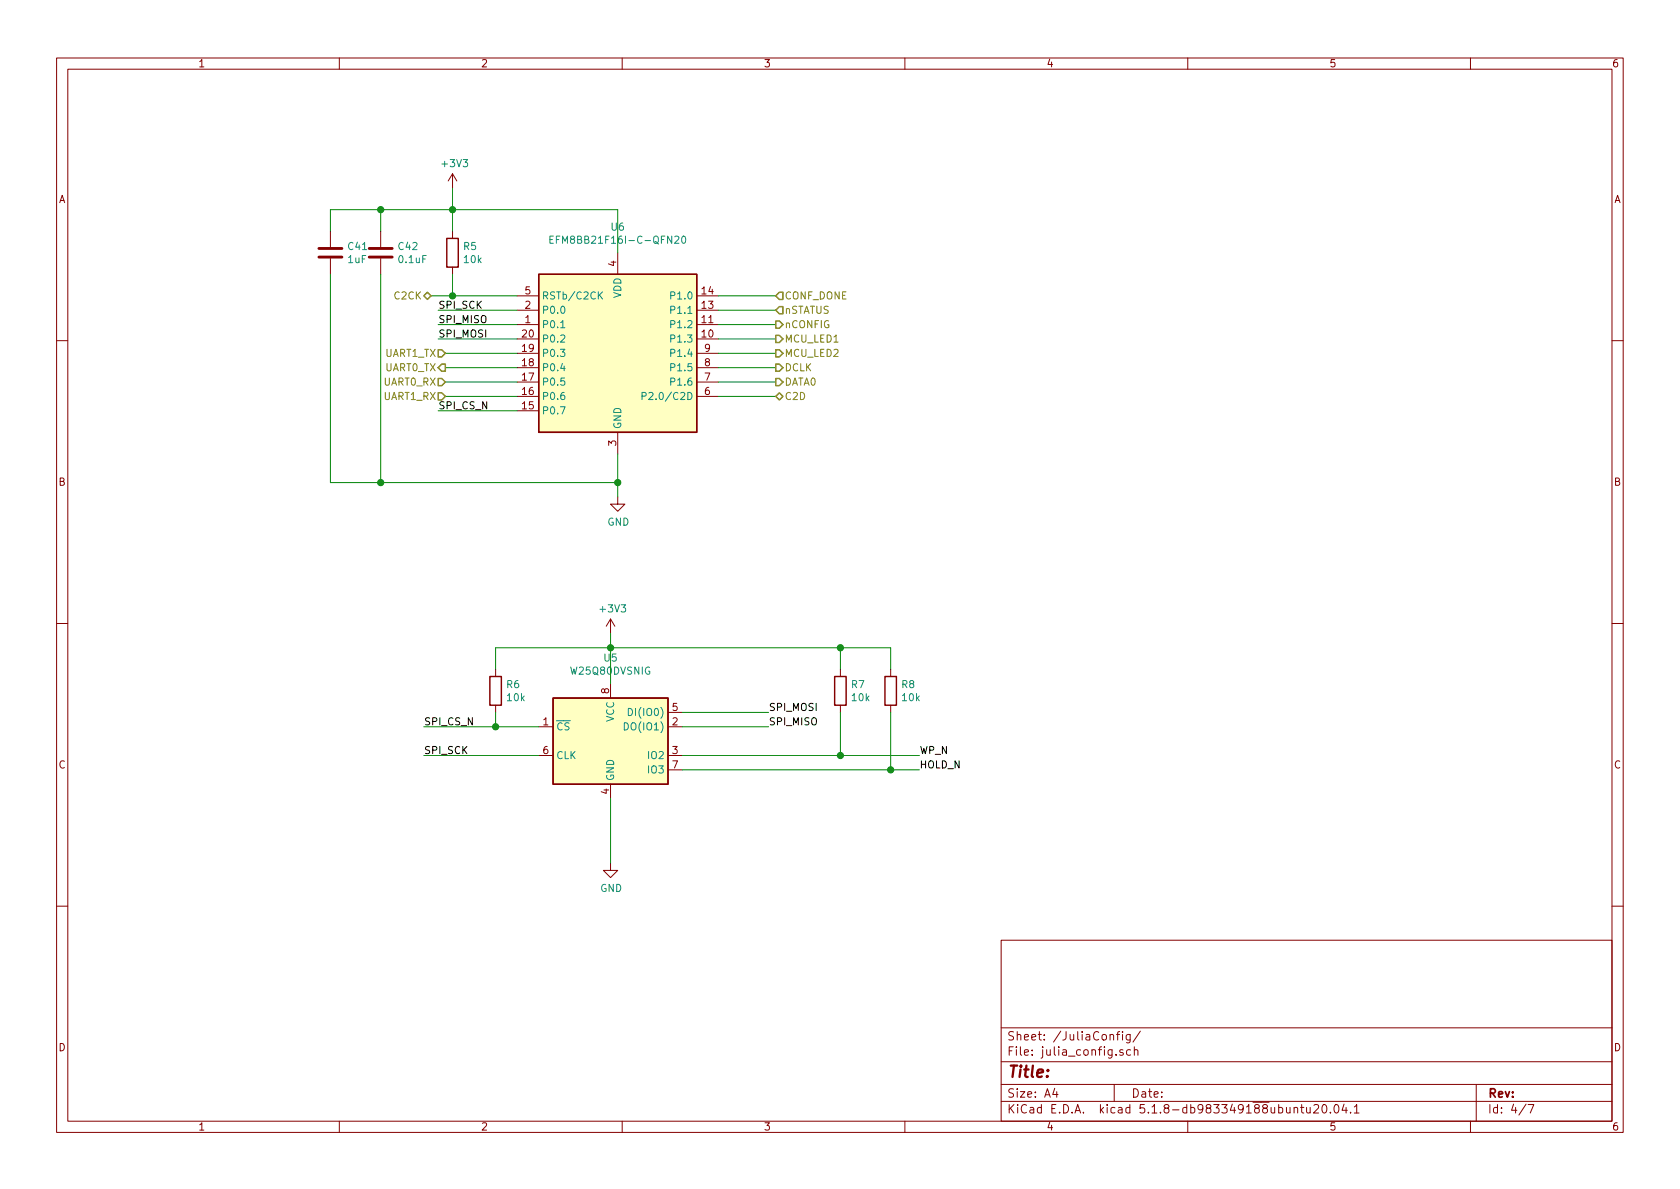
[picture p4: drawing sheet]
<svg xmlns="http://www.w3.org/2000/svg" width="297mm" height="210mm" viewBox="0 0 297 210" stroke-linecap="round" stroke-linejoin="round" font-family="sans-serif">
<g fill="none" stroke="#840000" stroke-width=".18">
<path d="M10 10.3h277v189.9h-277zM12 12.2h273v186.1h-273zM60 10.3v1.9M110 10.3v1.9M160 10.3v1.9M210 10.3v1.9M260 10.3v1.9M80 30.7l-.8 1.3M80 30.7v2.6M80 30.7l.8 1.3M58.4 40.9v2.8M58.4 45.7v2.8"/>
<path d="M67.3 40.9v2.8M67.3 45.7v2.8M80 40.9v1.3M80 47.2v1.3M91.4 57.4h3.8M91.4 59.9h3.8M91.4 54.9h3.8M91.4 52.3h3.8M109.2 44.7v3.8M123.2 57.4h3.8M123.2 59.9h3.8M123.2 54.9h3.8"/>
<path d="M123.2 52.3h3.8M10 60.2h2M91.4 72.6h3.8M91.4 70.1h3.8M91.4 67.6h3.8M91.4 65h3.8M91.4 62.5h3.8M109.2 76.4v3.9M123.2 70.1h3.8M123.2 67.6h3.8M123.2 65h3.8M123.2 62.5h3.8"/>
<path d="M285 60.2h2M109.2 87.9v1.2h1.3l-1.3 1.3-1.3-1.3h1.3M10 110.3h2M87.6 118.4v1.2M107.9 109.5v2.5M107.9 109.5l-.7 1.2M107.9 109.5l.8 1.2M148.6 118.4v1.2M157.5 118.4v1.2M285 110.3h2M87.6 124.7v1.3M95.2 128.5h2.6"/>
<path d="M95.2 133.6h2.6M107.9 120.9v2.5M107.9 138.7v2.5M118.1 128.5h2.5M118.1 133.6h2.5M118.1 126h2.5M118.1 136.1h2.5M148.6 124.7v1.3M157.5 124.7v1.3M107.9 152.6v1.3h1.3l-1.3 1.3-1.2-1.3h1.2M10 160.2h2M177 166.3h108v32h-108z"/>
<path d="M285 160.2h2M60 198.3v1.9M110 198.3v1.9M160 198.3v1.9M177 194.8h108M177 191.8h108M177 187.8h108M177 181.8h108M186.5 192.5l-.4 1h1M186.8 193v1M196.3 183.1l.2-.2 .3 .1 .1 .9M197 191.8v3"/>
<path d="M197.3 186.5v.1M197.4 182.9h.6M198 182.4l-.4 .2v1.3M198.5 182.4v.2M198.5 182.9v1M198.6 185.7a.37 .37 0 0 0-.6 .1v.2l.6 .2v.1l-.2 .3-.4-.1M199.8 182.9v1.4l-.3 .1-.3-.1M199.8 183l-.4-.1-.3 .3 .1 .6 .2 .1 .4-.1M199.9 185.7l-.4-.1-.3 .3 .1 .6 .2 .1 .4-.1M200.6 185.7a.37 .37 0 0 1 .6 .1v.8M200.6 185.1v1.5M201.6 182.3l-1.3 2"/>
<path d="M210 198.3v1.9M228.8 196l.2-.2 .4 .1v.9M228.8 195.8v1M229.9 195.8h.6M230.1 195.3v1.3l.4 .2M231 195.8v.8a.37 .37 0 0 0 .6 .1M231.6 195.8v1M232.3 195.5l.2-.2h.4l.2 .2v.3v.2l-.9 .8h.9M233.9 195.4l.2-.1a.8 .8 0 0 1 .5 .8 .8 .8 0 0 1-.5 .7 1 1 0 0 1-.2-1.4zM235.2 196.7v.1M236 195.5l.2-.2a.8 .8 0 0 1 .5 .8 .8 .8 0 0 1-.5 .7l-.2-.1-.1-.4zM237.6 195.2l-.3 1.1h.9"/>
<path d="M238 195.8v1M238.8 196.7v.1M239.4 195.8l.5-.5v1.5M239.4 196.8h.9M260 198.3v1.9M261 191.8v6.5M269.8 195.2l-1.2 2M270.2 195.3h1l-.6 1.5"/>
</g>
<path d="M79 42.2h2v5h-2zM95.2 48.5h28v27.9h-28zM86.6 119.6h2v5.1h-2zM147.6 119.6h2v5.1h-2zM156.5 119.6h2v5.1h-2zM97.8 123.4h20.3v15.3h-20.3z" fill="none" stroke="#840000" stroke-width=".25"/>
<g fill="#ffffc2" stroke="#ffffc2" stroke-width=".18">
<path d="M97.8 123.4h20.3v15.3h-20.3z"/>
<path d="M95.2 48.5h28v27.9h-28z"/>
</g>
<path d="M97.2 42.4h.5M97.8 41.8h-.6v1.2h.6M99.1 58h.8M106 52.2l.5 .7M106.5 51.6l-.7 .7M120.6 41.9l.2-.1a.69 .69 0 0 1 .5 .6 .69 .69 0 0 1-.5 .6l-.2-.2-.1-.3zM113.5 70l.7-.1v-.4l-.7-.1v1.3M110.4 127.8a.64 .64 0 0 1 .7 .6 .64 .64 0 0 1-.7 .7zM111.1 125.3a.64 .64 0 0 1 .7 .6 .64 .64 0 0 1-.7 .6z" fill="none" stroke="#008484" stroke-width=".18"/>
<path d="M56.4 45.5h4.1M56.4 43.9h4.1M65.3 45.5h4M65.3 43.9h4" fill="none" stroke="#840000" stroke-width=".51"/>
<g fill="none" stroke="#008400" stroke-width=".18">
<path d="M67.3 37.1v3.8M80 33.3v7.6M58.4 48.5v36.8h50.8M58.4 40.9v-3.8h50.8v7.6M67.3 48.5v36.8M76.2 52.3h15.2M77.5 54.9h13.9M77.5 59.9h13.9M77.5 57.4h13.9M80 48.5v3.8M127 54.9h10.2M127 59.9h10.2"/>
<path d="M127 52.3h10.2M127 57.4h10.2M77.5 72.6h13.9M78.7 67.6h12.7M78.7 65h12.7M78.7 62.5h12.7M78.7 70.1h12.7M127 67.6h10.2M127 65h10.2M127 62.5h10.2M127 70.1h10.2M109.2 80.3v7.6"/>
<path d="M87.6 118.4v-3.9h69.9v3.9M107.9 112v8.9M148.6 114.5v3.9M74.9 133.6h20.3M74.9 128.5h20.3M87.6 126v2.5M120.6 126h15.3M120.6 133.6h42M120.6 128.5h15.3M120.6 136.1h42M148.6 126v7.6M157.5 126v10.1"/>
<path d="M107.9 141.2v11.4"/>
</g>
<g fill="none" stroke="#848400" stroke-width=".25">
<path d="M75.6 51.7l.6 .6-.6 .7-.7-.7zM137.2 59.3h.6l.6 .6-.6 .7h-.6zM137.2 56.8h.6l.6 .6-.6 .6h-.6zM137.8 51.7h.6v1.3h-.6l-.6-.7zM137.8 54.2h.6v1.3h-.6l-.6-.6zM77.5 61.8h.6l.6 .7-.6 .6h-.6zM77.5 69.5h.6l.6 .6-.6 .6h-.6zM77.5 66.9h.6l.6 .7-.6 .6h-.6zM77.5 65l.6-.6h.6v1.3h-.6zM137.2 66.9h.6l.6 .7-.6 .6h-.6zM137.2 70.1l.6-.6 .6 .6-.6 .6zM137.2 64.4h.6l.6 .6-.6 .7h-.6z"/>
<path d="M137.2 61.8h.6l.6 .7-.6 .6h-.6z"/>
</g>
<g fill="#008400" stroke="#008400" stroke-width=".25">
<circle cx="148.6" cy="114.5" r=".51"/>
<circle cx="157.5" cy="136.1" r=".51"/>
<circle cx="80" cy="52.3" r=".51"/>
<circle cx="148.6" cy="133.6" r=".51"/>
<circle cx="80" cy="37.1" r=".51"/>
<circle cx="67.3" cy="37.1" r=".51"/>
<circle cx="109.2" cy="85.3" r=".51"/>
<circle cx="67.3" cy="85.3" r=".51"/>
<circle cx="87.6" cy="128.5" r=".51"/>
<circle cx="108" cy="114.5" r=".51"/>
</g>
<text font-size="2.8" fill="#840000" x="178" y="190.5">Title:</text>
<g font-size="2.1" fill="#840000">
<text x="178" y="184">Sheet: /JuliaConfig/</text>
<text x="178" y="186.7">File: julia_config.sch</text>
<text x="178" y="196.9">KiCad E.D.A. kicad 5.1.8-db983349188ubuntu20.04.1</text>
<text x="178" y="194.1">Size: A4</text>
<text x="200" y="194.1">Date:</text>
<text x="263" y="194.1">Rev:</text>
<text x="263" y="196.9">Id: 4/7</text>
</g>
<g font-size="1.8" fill="#840000">
<text x="35" y="11.9">1</text>
<text x="85" y="11.9">2</text>
<text x="135" y="11.9">3</text>
<text x="185" y="11.9">4</text>
<text x="235" y="11.9">5</text>
<text x="285" y="11.9">6</text>
<text x="10.4" y="35.9">A</text>
<text x="285.4" y="35.9">A</text>
<text x="109" y="47.1" transform="rotate(-90 109 47.1)">4</text>
<text x="92.9" y="52.1">5</text>
<text x="124.1" y="52.1">14</text>
<text x="92.4" y="59.7">20</text>
<text x="92.9" y="57.1">1</text>
<text x="92.9" y="54.6">2</text>
<text x="124.1" y="59.7">10</text>
<text x="124.1" y="57.1">11</text>
<text x="124.1" y="54.6">13</text>
<text x="92.4" y="64.8">18</text>
<text x="92.4" y="62.2">19</text>
<text x="124.6" y="64.8">8</text>
<text x="124.6" y="62.2">9</text>
<text x="92.4" y="69.8">16</text>
<text x="92.4" y="67.3">17</text>
<text x="124.6" y="69.8">6</text>
<text x="124.6" y="67.3">7</text>
<text x="92.4" y="72.4">15</text>
<text x="109" y="78.8" transform="rotate(-90 109 78.8)">3</text>
<text x="10.4" y="85.9">B</text>
<text x="285.4" y="85.9">B</text>
<text x="107.7" y="122.7" transform="rotate(-90 107.7 122.7)">8</text>
<text x="118.9" y="125.7">5</text>
<text x="96" y="128.3">1</text>
<text x="118.9" y="128.3">2</text>
<text x="10.4" y="135.9">C</text>
<text x="96" y="133.3">6</text>
<text x="118.9" y="133.3">3</text>
<text x="118.9" y="135.9">7</text>
<text x="285.4" y="135.9">C</text>
<text x="107.7" y="140.4" transform="rotate(-90 107.7 140.4)">4</text>
<text x="10.4" y="185.9">D</text>
<text x="285.4" y="185.9">D</text>
<text x="35" y="199.9">1</text>
<text x="85" y="199.9">2</text>
<text x="135" y="199.9">3</text>
<text x="185" y="199.9">4</text>
<text x="235" y="199.9">5</text>
<text x="285" y="199.9">6</text>
</g>
<g font-size="1.8" fill="#008484">
<text x="78.3" y="29.6">+3V3</text>
<text x="108.1" y="40.8">U6</text>
<text x="61.6" y="46.5">1uF</text>
<text x="61.6" y="44.2">C41</text>
<text x="70.5" y="44.2">C42</text>
<text x="70.6" y="46.5">0.1uF</text>
<text x="82" y="44.2">R5</text>
<text x="82.1" y="46.5">10k</text>
<text x="98.8" y="43.1">EFM8BB21F16I-C-QFN20</text>
<text x="95.8" y="53">RSTb/C2CK</text>
<text x="109.9" y="52.8" transform="rotate(-90 109.9 52.8)">VDD</text>
<text x="119" y="53">P1.0</text>
<text x="95.8" y="58">P0.1</text>
<text x="95.8" y="55.5">P0.0</text>
<text x="119" y="58">P1.2</text>
<text x="119" y="55.5">P1.1</text>
<text x="95.8" y="65.7">P0.4</text>
<text x="95.8" y="63.1">P0.3</text>
<text x="95.8" y="60.6">P0.2</text>
<text x="119" y="60.6">P1.3</text>
<text x="119" y="65.7">P1.5</text>
<text x="119" y="63.1">P1.4</text>
<text x="95.8" y="70.7">P0.6</text>
<text x="95.8" y="68.2">P0.5</text>
<text x="115" y="70.7">P2.0/C2D</text>
<text x="119" y="68.2">P1.6</text>
<text x="95.8" y="73.3">P0.7</text>
<text x="109.9" y="75.9" transform="rotate(-90 109.9 75.9)">GND</text>
<text x="107.4" y="93">GND</text>
<text x="106.2" y="108.3">+3V3</text>
<text x="101.1" y="119.3">W25Q80DVSNIG</text>
<text x="106.8" y="117">U5</text>
<text x="89.6" y="121.7">R6</text>
<text x="89.7" y="124">10k</text>
<text x="150.6" y="121.7">R7</text>
<text x="150.7" y="124">10k</text>
<text x="159.5" y="121.7">R8</text>
<text x="159.6" y="124">10k</text>
<text x="98.3" y="129.2">CS</text>
<text x="108.6" y="127.7" transform="rotate(-90 108.6 127.7)">VCC</text>
<text x="110.9" y="129.2">DO(IO1)</text>
<text x="111.8" y="126.6">DI(IO0)</text>
<text x="98.3" y="134.2">CLK</text>
<text x="114.8" y="134.2">IO2</text>
<text x="114.8" y="136.8">IO3</text>
<text x="108.6" y="138.2" transform="rotate(-90 108.6 138.2)">GND</text>
<text x="106.1" y="157.7">GND</text>
</g>
<g font-size="1.8" fill="#848400">
<text x="69.8" y="53">C2CK</text>
<text x="138.7" y="53">CONF_DONE</text>
<text x="138.7" y="55.5">nSTATUS</text>
<text x="138.7" y="58">nCONFIG</text>
<text x="68.1" y="63.1">UART1_TX</text>
<text x="68.1" y="65.7">UART0_TX</text>
<text x="138.7" y="65.7">DCLK</text>
<text x="138.7" y="63.1">MCU_LED2</text>
<text x="138.7" y="60.6">MCU_LED1</text>
<text x="67.9" y="70.7">UART1_RX</text>
<text x="67.9" y="68.2">UART0_RX</text>
<text x="138.7" y="68.2">DATA0</text>
<text x="138.7" y="70.7">C2D</text>
</g>
<g font-size="1.8">
<text x="77.5" y="54.6">SPI_SCK</text>
<text x="77.5" y="57.1">SPI_MISO</text>
<text x="77.5" y="59.7">SPI_MOSI</text>
<text x="77.5" y="72.4">SPI_CS_N</text>
<text x="135.9" y="125.7">SPI_MOSI</text>
<text x="74.9" y="128.3">SPI_CS_N</text>
<text x="135.9" y="128.3">SPI_MISO</text>
<text x="74.9" y="133.3">SPI_SCK</text>
<text x="162.6" y="135.9">HOLD_N</text>
<text x="162.6" y="133.3">WP_N</text>
</g>
</svg>
